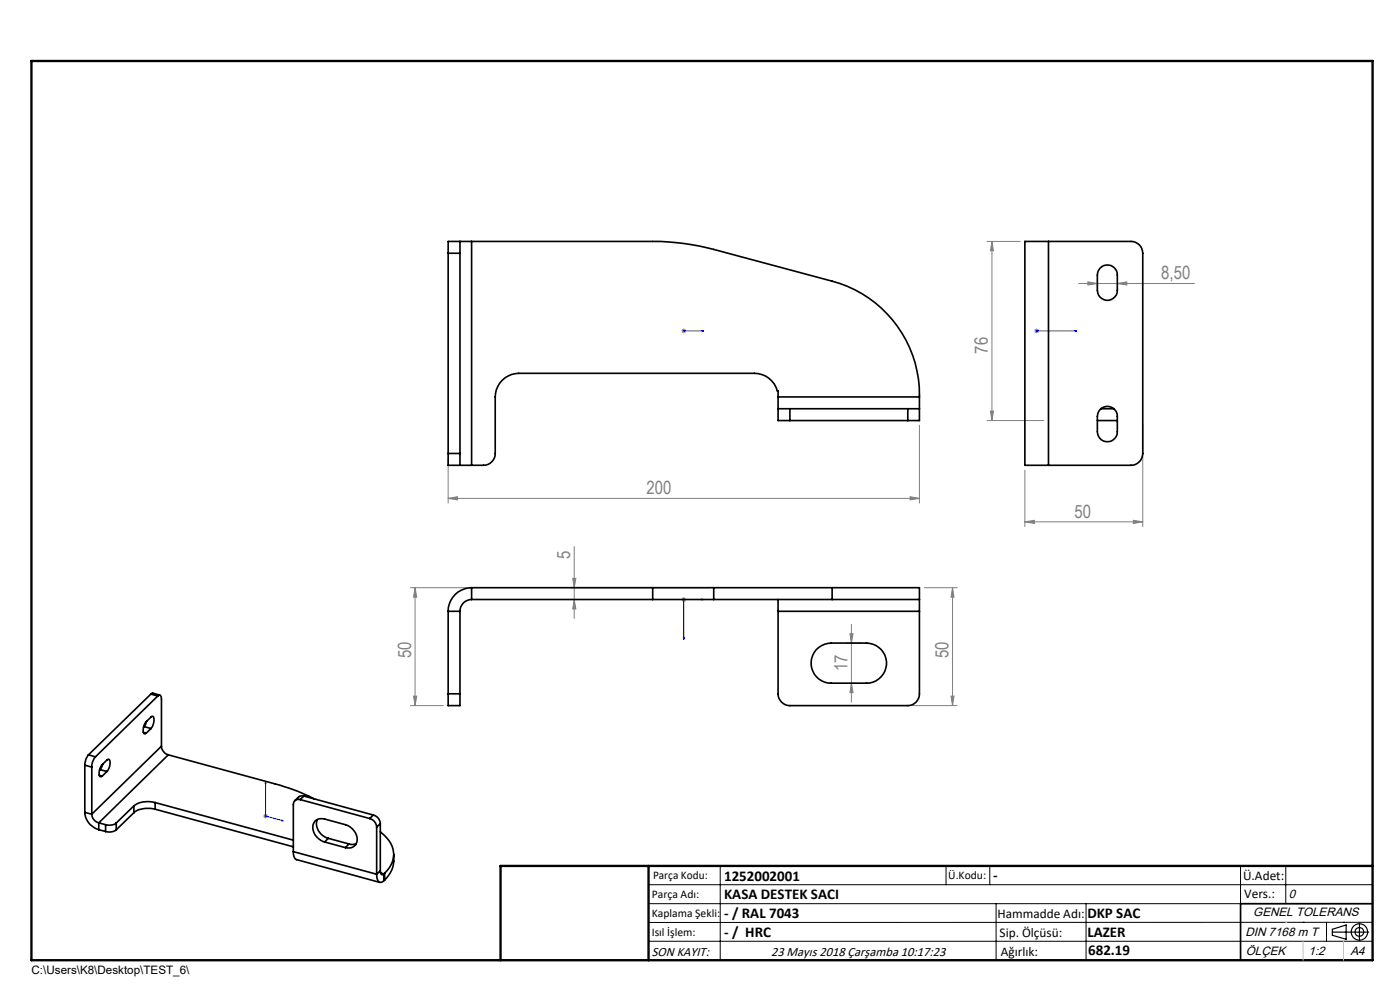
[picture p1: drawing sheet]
<svg xmlns="http://www.w3.org/2000/svg" width="297mm" height="210mm" viewBox="0 0 297 210" stroke-linecap="round" stroke-linejoin="round" font-family="sans-serif">
<g fill="none" stroke="#000" stroke-width=".25">
<path d="M282.6 197.7h7.8M282.6 197.1l3-.9v3l-3-.8zM288.4 195.8v3.8M106.2 203.7h185"/>
<circle cx="288.4" cy="197.7" r="1.74"/>
<circle cx="288.4" cy="197.7" r=".93"/>
</g>
<g fill="none" stroke="#00f" stroke-width=".21">
<path d="M145 70.2h.2zM145.1 70.2h.1M145.1 70.2h4.2M149.3 70.2h-.4h.4M219.8 70.2h.2zM219.9 70.2h8.5M219.9 70.2h.1M228.4 70.2h-.4h.4M145 135.2h.2l-.1 .4zM148.9 127.1l.4 .1-.4 .1zM149.3 127.2h-4.2v8.4M56.3 165.8v7.3l3.8 1"/>
<path d="M56.3 165.8l.1 .4h-.2zM59.7 173.9l.4 .2h-.4z"/>
</g>
<g fill="none" stroke="#808080" stroke-width=".21">
<path d="M209.4 51.2h7M210.4 51.2l.3 2h-.6zM210.4 51.2v38M230.8 59.8l2 .3-2 .4zM232.8 59.3v1.8M144.6 70.2h1M144.7 69.8l.7 .7M145.1 69.7v1M145.4 69.8l-.7 .7M219.4 70.2h1M219.6 69.8l.7 .7M219.9 69.7v1"/>
<path d="M220.3 69.8l-.7 .7M228.8 60.1h24.6M237 60.1l2-.3v.7zM95.1 97.2v9.5M195.1 90.2v16.5M209.4 89.2h12M210.1 87.2h.6l-.3 2zM217.4 99.7v12M242.4 90.2v21.5M95.1 105.7l1.9-.3v.6zM95.1 105.7h100M121.8 115.9v15.3"/>
<path d="M193.1 105.4l2 .3-2 .3zM217.4 110.7l2-.3v.6zM217.4 110.7h25M240.4 110.4l2 .3-2 .3zM87.1 124.7h12M88.1 124.7v25M88.1 124.7l.3 2h-.7zM120.8 127.2h29.6M120.8 124.7h29.6M121.5 122.7h.7l-.4 2zM121.8 127.2l.4 2h-.7zM144.7 126.8l.7 .7"/>
<path d="M145.1 126.7v1M145.4 126.8l-.7 .7M179.6 136.4h3.2M180.3 134.4h.7l-.4 2zM180.6 132.4v16.5M196.1 124.7h7M202.1 124.7v25M202.1 124.7l.3 2h-.6zM87.1 149.7h7M87.7 147.7h.7l-.3 2zM180.6 144.9l.4 2h-.7zM193.6 149.7h9.5"/>
<path d="M201.8 147.7h.6l-.3 2zM55.8 173.1h1M56 172.7l.7 .8M56.3 172.6v1M56.7 172.7l-.7 .8"/>
</g>
<g fill="none" stroke="#000" stroke-width=".21">
<path d="M137.6 187.7h153.6M137.6 191.7h153.6M137.6 199.7h153.6M152.8 183.7v20M200.7 183.7v4M210 183.7v4M211.3 191.7v12M230.4 191.7v12M263.2 183.7v20M272.8 183.7v8M276.4 195.6h.1M281.4 195.6v4.1"/>
<path d="M285 195.6h.1M291.2 195.6l-153.6 .1"/>
</g>
<path d="M291.2 191.7h-28v12" fill="none" stroke="#000" stroke-width=".35"/>
<path d="M6.7 12.9h284.5v190.8h-284.5zM137.6 183.7v20M291.2 183.7h-185v20" fill="none" stroke="#000" stroke-width=".5"/>
<path d="M276.4 199.7v4M285 199.7v4" fill="none" stroke="#c0c0c0" stroke-width=".21"/>
<path d="M272.8 195.6h.1" fill="none" stroke="#c0c0c0" stroke-width=".25"/>
<g fill="#00f">
<path d="M148.9 70.2h.4zM145 70.2h.2z"/>
<path d="M148.9 127.1v.2l.4-.1zM145 135.2l.1 .4 .1-.4z"/>
<path d="M59.7 173.9l.4 .2h-.4zM56.3 165.8l.1 .4h-.2zM219.8 70.2h.2zM228 70.2h.4z"/>
</g>
<g fill="#808080">
<path d="M193.1 105.4l2 .3-2 .3zM95.1 105.7l1.9-.3v.6z"/>
<path d="M230.8 59.8l2 .3-2 .4zM237 60.1l2-.3v.7z"/>
<path d="M210.1 87.2h.6l-.3 2zM210.4 51.2l.3 2h-.6z"/>
<path d="M121.8 127.2l.4 2h-.7zM121.5 122.7h.7l-.4 2z"/>
<path d="M180.3 134.4h.7l-.4 2zM180.6 144.9l.4 2h-.7z"/>
<path d="M88.1 124.7l.3 2h-.7zM87.7 147.7h.7l-.3 2zM202.1 124.7l.3 2h-.6zM201.8 147.7h.6l-.3 2z"/>
<path d="M217.4 110.7l2-.3v.6zM240.4 110.4l2 .3-2 .3z"/>
</g>
<g fill="none" stroke="#000" stroke-width=".35">
<path d="M95.1 53.7v42.5M95.1 53.7h2.5M97.6 51.2h-2.5v2.5M97.6 51.2v2.5M97.6 51.2h2.4M97.6 53.7v42.5M100 51.2h38.5a50.2 50.2 0 0 1 12.9 1.7l25.1 6.7a25 25 0 0 1 18.6 24.6M100 51.2v47.5M222.4 51.2h17.5a2.47 2.47 0 0 1 2.5 2.5v42.5a2.53 2.53 0 0 1-2.5 2.5h-17.5M222.4 51.2h-5v47.5h5M222.4 51.2v47.5M233.3 56.9a2.1 2.1 0 0 1 2.4-.6 2.1 2.1 0 0 1 1.3 2v3.3a2.12 2.12 0 0 1-2.1 2.1 2.12 2.12 0 0 1-2.1-2.1v-3.3l.1-.5z"/>
<path d="M95.1 96.2v2.5h2.5M95.1 96.2h2.5M97.6 96.2v2.5M97.6 98.7h2.4M165.1 86.7h2.5M165.1 86.7v2.5h2.5M165.1 84.2v2.5M165.1 84.2v-1.2h-.2a5.1 5.1 0 0 0-4.8-3.8h-50a5.1 5.1 0 0 0-5 5v12a2.53 2.53 0 0 1-2.5 2.5h-2.6M165.1 84.2h30M167.6 86.7v2.5M167.6 86.7h25M167.6 89.2h25"/>
<path d="M192.6 86.7h2.5M192.6 86.7v2.5M195.1 86.7v2.5h-2.5M195.1 84.2v2.5M232.8 89.2h4.2M233.3 86.9a2.12 2.12 0 0 1 2.4-.6 2.12 2.12 0 0 1 1.3 2v3.3a2.12 2.12 0 0 1-2.1 2.1 2.12 2.12 0 0 1-2.1-2.1v-3.3l.2-1zM233.5 86.7h2.8M95.1 129.7v17.5M95.1 129.7h2.5M97.6 129.7v17.5M100 127.2a2.47 2.47 0 0 0-2.4 2.5M100 124.7a5 5 0 0 0-4.9 5"/>
<path d="M100 124.7v2.5M100 127.2h38.5M100 124.7h38.5M138.5 124.7h12.9M138.5 127.2h12.9M138.5 124.7v2.5M151.4 124.7v2.5M151.4 127.2h25.1M151.4 124.7h25.1M165.1 127.2v2.5M165.1 129.7v17.5a2.53 2.53 0 0 0 2.5 2.5h25a2.47 2.47 0 0 0 2.5-2.5v-17.5M165.1 129.7h30"/>
<path d="M173.2 137.8a4.6 4.6 0 0 1 3.1-1.4h7.5a4.3 4.3 0 0 1 4.3 4.3 4.3 4.3 0 0 1-4.3 4.2h-7.5a4.3 4.3 0 0 1-3.9-2.5 4.3 4.3 0 0 1 .8-4.6zM176.5 127.2h18.6M176.5 124.7h18.6v2.5M176.5 124.7v2.5M195.1 127.2v2.5M30.4 155.4l.6 .1M30.6 154.1l1.4 .4M30.6 154.1l-.2 .1M31.1 153l-.5 1.1M32 147.2l.4-.2 1.5 .5M32 147.2l1.5 .4M32 147.2l-13.2 12.9"/>
<path d="M32 154.5a2.49 2.49 0 0 0 .5-2.5h-.3l-1.2 1.1a2.42 2.42 0 0 0-.4 2.5l.4-.1M32 154.5l-1 1M33.5 147.6l.3-.1h.2l.3 .8v10M33.5 147.6l-13.3 12.9M34.3 158.3a2.04 2.04 0 0 0 1.4 1.8M34.3 158.3l-14.8 14.4M95.1 147.2v2.5h2.5v-2.5M95.1 147.2h2.5M18 172.3a4 4 0 0 0 3 3.7M18 162.3l1.5 .4M18 172.3l1.5 .4M18 162.3v10"/>
<path d="M18.8 160.1a3.4 3.4 0 0 0-.8 2.2M18.8 160.1l1.4 .4M19.5 172.7a2.02 2.02 0 0 0 1.5 1.8M19.5 162.7v10M20.2 160.5a3.2 3.2 0 0 0-.7 2.2M21 174.5l1.4 .4M21 174.5v1.5M21 176l1.4 .4M21.1 164.5l.6 .1M21.2 163.3l1.5 .3M21.2 163.3h-.1M21.8 162.1l-.6 1.2"/>
<path d="M22.4 174.9v1.5M22.7 163.6a2.34 2.34 0 0 0 .4-2.5l-.4 .1a3.6 3.6 0 0 0-1.5 1.7 1.39 1.39 0 0 0 .2 1.9l.3-.2M22.7 163.6l-1 1M24.7 174.6a2.57 2.57 0 0 1-2.3 .3M24.7 176a2.57 2.57 0 0 1-2.3 .4M24.7 174.6v1.4M28.4 170.9l-3.7 3.7M28.4 170.9v1.5M28.4 172.4l-3.7 3.6M32.9 170.2a5.1 5.1 0 0 0-4.5 .7M32.9 171.7a5.3 5.3 0 0 0-4.5 .7M32.9 170.2l29.3 8"/>
<path d="M32.9 170.2v1.5M32.9 171.7l29.3 7.9M35.7 160.1l22.7 6.2a41 41 0 0 1 8.3 3.2M35.7 160.1l-14.7 14.4M63.7 169.6a1.06 1.06 0 0 0-1.5 1.1v9.9M63.7 169.6l14.7 4M64.5 168.9h-.9l-1.1 1M64.5 168.9l-.8 .7M64.5 168.9l14.7 4M67.3 173.8a3.2 3.2 0 0 0 2.3 4M68.9 178.6a3.1 3.1 0 0 1-2.2-4.3l1-.6h.7l4.9 1.2a3.1 3.1 0 0 1 2.1 4.4l-.9 .5h-1.2M68.9 178.6l4.4 1.2"/>
<path d="M69.6 177.8l-.7 .8M69.6 177.8l4.4 1.2M74 179l-.7 .8M75.6 179l-.7 .1-.9-.1M78.4 173.6a2.02 2.02 0 0 1 1.5 1.9M79.2 172.9a1.93 1.93 0 0 1 1.5 1.8M79.2 172.9l-.8 .7M79.9 175.5v9.9M80.7 176.5a5.8 5.8 0 0 1 2.7 5.9l-.9 1.8-.9 1M80.7 174.7l-.8 .8M80.7 174.7v10M62.2 180.6l.2 1.2 .5 .5 17.7 4.9"/>
<path d="M62.2 180.6l17.7 4.8M79.9 185.4l.1 .9a.8 .8 0 0 0 .5 .8 .8 .8 0 0 0 1-.3M80.7 184.7l.2 .8 .3 .1 .3-.2M80.7 184.7l-.8 .7M80.8 185.2l.7 .2M81.5 185.4v1.4M81.6 185.2l-.1 .2M81.6 185.2v1.5M81.6 186.7l-.1 .1M83.5 181.2a6.1 6.1 0 0 1-1.9 5.5"/>
</g>
<g font-size="3.9" fill="#808080">
<text x="246.3" y="59.2">8,50</text>
<text x="209.6" y="75" transform="rotate(-90 209.6 75)">76</text>
<text x="137.2" y="104.8">200</text>
<text x="227.9" y="109.8">50</text>
<text x="121" y="118.5" transform="rotate(-90 121 118.5)">5</text>
<text x="87.2" y="139.6" transform="rotate(-90 87.2 139.6)">50</text>
<text x="179.8" y="142.3" transform="rotate(-90 179.8 142.3)">17</text>
<text x="201.2" y="139.6" transform="rotate(-90 201.2 139.6)">50</text>
</g>
<g font-size="3.2">
<text x="153.6" y="186.8">1252002001</text>
<text x="153.6" y="190.8">KASA DESTEK SACI</text>
<text x="210.7" y="186.6">-</text>
<text x="153.6" y="194.8">- / RAL 7043</text>
<text x="230.7" y="194.8">DKP SAC</text>
<text x="153.6" y="198.8">- / HRC</text>
<text x="230.7" y="198.7">LAZER</text>
<text x="230.8" y="202.6">682.19</text>
</g>
<g font-size="2.8">
<text x="263.7" y="186.7">Ü.Adet:</text>
<text x="263.9" y="190.5">Vers.:</text>
<text x="211.6" y="194.8">Hammadde Adı:</text>
<text x="138.3" y="202.8">SON KAYIT:</text>
<text x="163.6" y="202.8">23 Mayıs 2018 Çarşamba 10:17:23</text>
<text x="212.1" y="198.7">Sip. Ölçüsü:</text>
<text x="212.3" y="202.7">Ağırlık:</text>
</g>
<g font-size="2.6">
<text x="273.4" y="190.4">0</text>
<text x="265.9" y="194.4">GENEL TOLERANS</text>
<text x="264.2" y="198.5">DIN 7168 m T</text>
<text x="264.3" y="202.6">ÖLÇEK</text>
<text x="277.6" y="202.6">1:2</text>
<text x="286.5" y="202.6">A4</text>
</g>
<g font-size="2.5">
<text x="138.3" y="190.5">Parça Adı:</text>
<text x="138.5" y="186.5">Parça Kodu:</text>
<text x="201.2" y="186.5">Ü.Kodu:</text>
<text x="138.3" y="194.5">Kaplama Şekli:</text>
<text x="138.3" y="198.6">Isıl İşlem:</text>
<text x="6.7" y="206.7">C:\Users\K8\Desktop\TEST_6\</text>
</g>
</svg>
